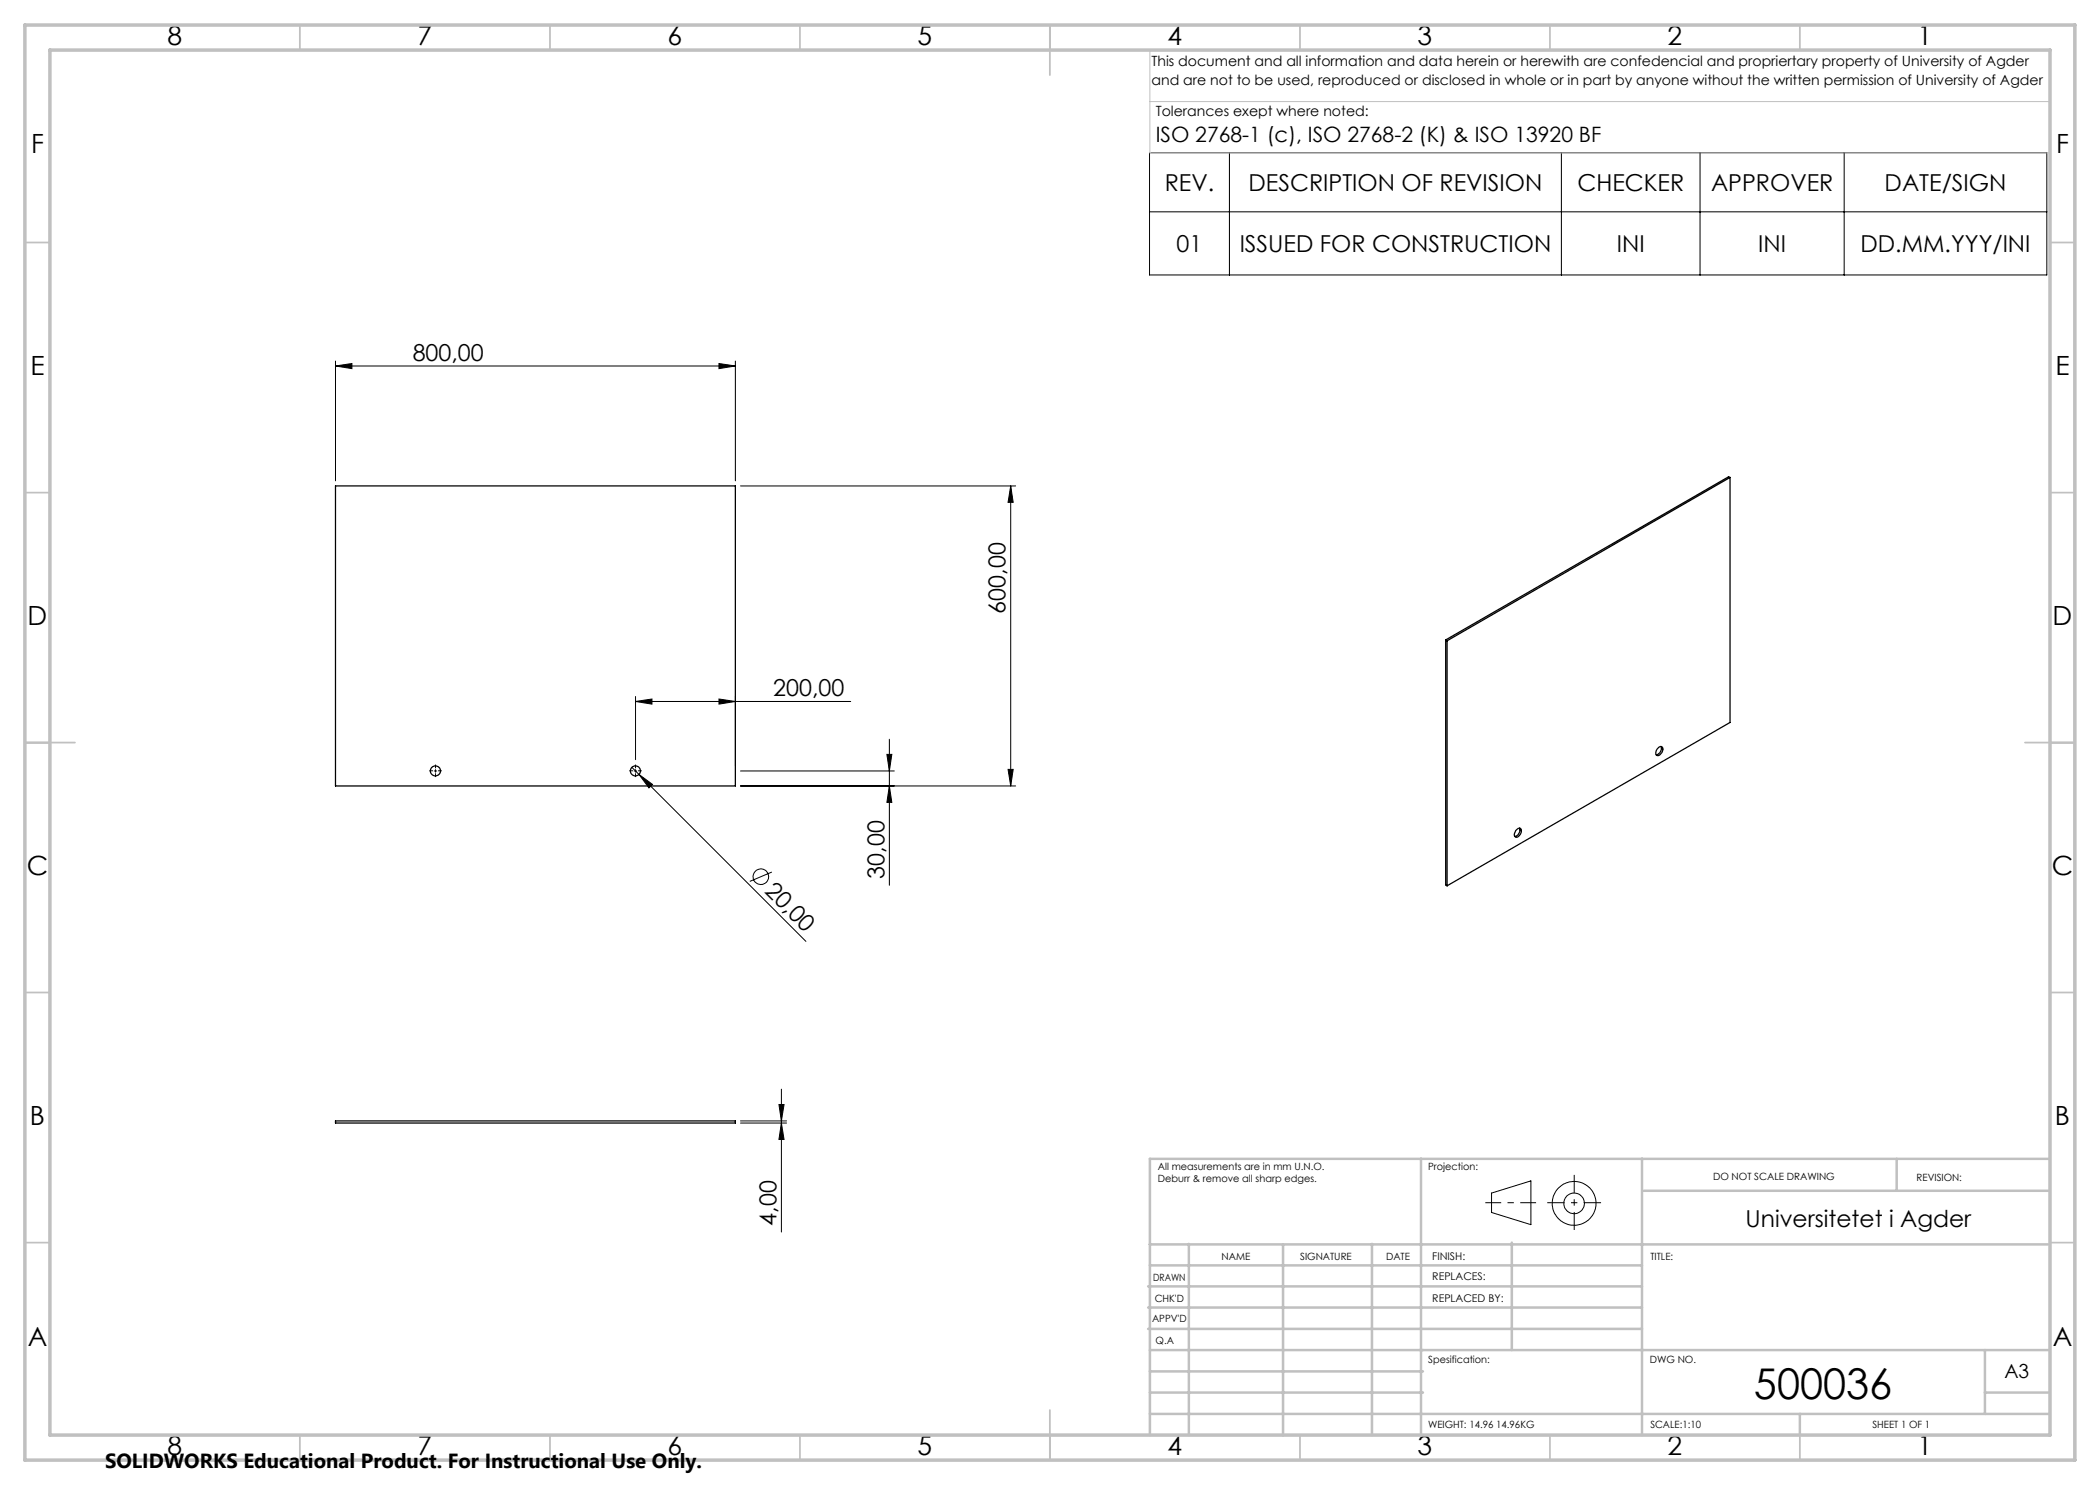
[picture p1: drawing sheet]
<svg xmlns="http://www.w3.org/2000/svg" width="420mm" height="297mm" viewBox="0 0 420 297" stroke-linecap="round" stroke-linejoin="round" font-family="sans-serif">
<g fill="none" stroke="#000" stroke-width=".25">
<path d="M67.1 97.2h80v60h-80zM346 95.5l-56.6 32.7M346 95.5v49l-56.6 32.7M346 95.5l-.3-.1-56.6 32.6M289.1 128l.3 .2M289.1 128v49l.3 .2M289.4 128.2v49M331.5 149.7a.56 .56 0 0 1 .8-.4 .56 .56 0 0 1 .2 .8v.2a.82 .82 0 0 1-1.3 .7 1.31 1.31 0 0 1 .3-1.3zM332.2 149.3a1.3 1.3 0 0 1-.9 1.7M303.4 165.9a.53 .53 0 0 1 .7-.2 .53 .53 0 0 1 .1 .8 .99 .99 0 0 1-1.2 .9 1.11 1.11 0 0 1 .4-1.5zM303.9 165.6a1.3 1.3 0 0 1-.9 1.7M67.1 224.2h80v.4h-80z"/>
<circle cx="87.1" cy="154.2" r="1"/>
<circle cx="127.1" cy="154.2" r="1"/>
</g>
<g fill="none" stroke="#000" stroke-width=".2">
<path d="M229.9 30.5h179.5v24.5h-179.5zM245.9 30.5v24.5M312.3 30.5v24.5M340 30.5v24.5M368.8 30.5v24.5M229.9 42.4h179.5M67.1 73.2l3.3-.5v1zM67.1 72.2v24M67.1 73.2h80M143.8 72.7l3.3 .5-3.3 .5zM147.1 72.2v24M148.1 97.2h55"/>
<path d="M202.1 97.2v60M202.1 97.2l.5 3.3h-1zM127.1 139.3v12.6M143.8 139.8l3.3 .5-3.3 .5zM147.1 139.3v13.9M86.9 154.2h.4M87.1 153.9v.5M126.4 153.5l34.8 34.8M126.8 154.2h.6M127.1 153.9v.5M127.1 140.3l3.3-.5v1zM127.1 140.3h43"/>
<path d="M127.8 154.9l2.7 2-.7 .7zM148.1 157.2h55M148.1 154.2h30.8M177.4 150.9h1l-.5 3.3zM177.9 147.8v29.3M177.9 157.2l.5 3.3h-1zM201.6 153.9h1l-.5 3.3zM154.4 174.4l-4.4 1.9M156.3 217.8v28.6M148.1 224.6h9.2M148.1 224.2h9.2M155.8 220.9h1l-.5 3.3z"/>
<path d="M156.3 224.6l.5 3.3h-1zM298.3 238.6l7.9-2.4v8.7l-7.9-2.4z"/>
<circle cx="152.2" cy="175.3" r="1.57"/>
<circle cx="314.8" cy="240.7" r="2.07"/>
<circle cx="314.8" cy="240.7" r="4.4"/>
</g>
<path d="M86.6 154.2h-.7M87.1 153.7v-.8M87.1 154.7v.7M87.6 154.2h.8M126.6 154.2h-.7M127.1 153.7v-.8M127.1 154.7v.7M127.6 154.2h.8" fill="none" stroke="#000" stroke-width=".2" stroke-dasharray="15.2 1.3 1.3 1.3" stroke-linecap="butt"/>
<path d="M297.1 240.5h10.1" fill="none" stroke="#000" stroke-width=".2" stroke-dasharray="15.2 1.3 1.3 1.3" stroke-dashoffset="12.1" stroke-linecap="butt"/>
<path d="M314.8 235v11" fill="none" stroke="#000" stroke-width=".2" stroke-dasharray="15.2 1.3 1.3 1.3" stroke-dashoffset="11.6" stroke-linecap="butt"/>
<path d="M309.5 240.5h10.7" fill="none" stroke="#000" stroke-width=".2" stroke-dasharray="15.2 1.3 1.3 1.3" stroke-dashoffset="11.8" stroke-linecap="butt"/>
<path d="M230 10v20.6h180M230.5 10h179.5v33M230 20.3h180" fill="none" stroke="#c0c0c0" stroke-width=".2"/>
<g fill="none" stroke="#c0c0c0" stroke-width=".35">
<path d="M60 5v5M110 5v5M160 5v5M210 5v10M260 5v5M310 5v5M360 5v5M5 48.5h5M410 48.5h5M5 98.5h5M410 98.5h5M5 148.5h10"/>
<path d="M405 148.5h10M5 198.5h5M410 198.5h5M5 248.5h5M410 248.5h5M60 287v5M110 287v5M160 287v5M210 282v10M260 287v5M310 287v5M360 287v5"/>
</g>
<g fill="none" stroke="#c0c0c0" stroke-width=".5">
<path d="M284.2 231.8v55.2M328.4 231.8v55.2M328.8 238.2h81.2M379.3 231.8v6.4M410 231.8h-180v55.2M229.6 257.3h98.8M230 248.9h179.6M230 253.1h98.4M237.8 248.8v38.2M256.6 248.9v38.2M274.4 248.8v38.2M302.4 248.5v21.5"/>
<path d="M229.6 265.8h98.8M229.6 261.5h98.8M230 278.5h54.6M230 274.3h54.6M230 270h180M397 278.5h13M397 270v12.8M230 282.8h180M360 282.8v4.2"/>
</g>
<path d="M5 5h410v287h-410zM10 10h400v277h-400z" fill="none" stroke="#c0c0c0" stroke-width=".7"/>
<g fill="#000">
<path d="M127.8 154.9l2.7 2-.7 .7z"/>
<path d="M143.8 72.7l3.3 .5-3.3 .5zM67.1 73.2l3.3-.5v1z"/>
<path d="M143.8 139.8l3.3 .5-3.3 .5zM127.1 140.3l3.3-.5v1z"/>
<path d="M201.6 153.9h1l-.5 3.3zM202.1 97.2l.5 3.3h-1zM177.9 157.2l.5 3.3h-1zM177.4 150.9h1l-.5 3.3zM156.3 224.6l.5 3.3h-1zM155.8 220.9h1l-.5 3.3z"/>
</g>
<text font-size="8.5" x="350.8" y="279.7">500036</text>
<g font-size="5.3">
<text x="33.5" y="8.9">8</text>
<text x="83.5" y="8.9">7</text>
<text x="133.5" y="8.9">6</text>
<text x="183.5" y="8.9">5</text>
<text x="233.5" y="8.9">4</text>
<text x="283.5" y="8.9">3</text>
<text x="333.5" y="8.9">2</text>
<text x="383.5" y="8.9">1</text>
<text x="6.2" y="30.7">F</text>
<text x="411.2" y="30.7">F</text>
<text x="6.1" y="74.9">E</text>
<text x="411.1" y="74.9">E</text>
<text x="5.5" y="124.9">D</text>
<text x="410.5" y="124.9">D</text>
<text x="5.3" y="174.9">C</text>
<text x="410.3" y="174.9">C</text>
<text x="6" y="224.9">B</text>
<text x="411" y="224.9">B</text>
<text x="5.5" y="269.2">A</text>
<text x="410.5" y="269.2">A</text>
<text x="33.5" y="290.9">8</text>
<text x="83.5" y="290.9">7</text>
<text x="133.5" y="290.9">6</text>
<text x="183.5" y="290.9">5</text>
<text x="233.5" y="290.9">4</text>
<text x="283.5" y="290.9">3</text>
<text x="333.5" y="290.9">2</text>
<text x="383.5" y="290.9">1</text>
</g>
<g font-size="4.7">
<text x="233" y="38.1">REV.</text>
<text x="249.7" y="38.1">DESCRIPTION OF REVISION</text>
<text x="315.5" y="38.1">CHECKER</text>
<text x="342.2" y="38.1">APPROVER</text>
<text x="376.9" y="38.1">DATE/SIGN</text>
<text x="235.3" y="50.3">01</text>
<text x="247.9" y="50.3">ISSUED FOR CONSTRUCTION</text>
<text x="323.4" y="50.3">INI</text>
<text x="351.7" y="50.3">INI</text>
<text x="372.1" y="50.3">DD.MM.YYY/INI</text>
<text x="82.5" y="72.2">800,00</text>
<text x="201.1" y="122.7" transform="rotate(-90 201.1 122.7)">600,00</text>
<text x="154.7" y="139.3">200,00</text>
<text x="152.8" y="178.4" transform="rotate(45 152.8 178.4)">20,00</text>
<text x="176.9" y="175.7" transform="rotate(-90 176.9 175.7)">30,00</text>
<text x="155.3" y="245.1" transform="rotate(-90 155.3 245.1)">4,00</text>
<text x="349.1" y="245.3">Universitetet i Agder</text>
</g>
<text font-size="4.2" x="231.1" y="28.5">ISO 2768-1 (c), ISO 2768-2 (K) &amp; ISO 13920 BF</text>
<text font-size="4.1" x="21" y="293.7">SOLIDWORKS Educational Product. For Instructional Use Only.</text>
<text font-size="3.9" x="400.9" y="275.5">A3</text>
<g font-size="2.8">
<text x="230.3" y="13.1">This document and all information and data herein or herewith are confedencial and propriertary property of University of Agder</text>
<text x="230.3" y="16.9">and are not to be used, reproduced or disclosed in whole or in part by anyone without the written permission of University of Agder</text>
<text x="231.1" y="23.1">Tolerances exept where noted:</text>
</g>
<g font-size="2.1">
<text x="286.4" y="251.9">FINISH:</text>
<text x="286.5" y="256">REPLACES:</text>
<text x="286.5" y="260.4">REPLACED BY:</text>
</g>
<g font-size="2">
<text x="231.6" y="234">All measurements are in mm U.N.O.</text>
<text x="285.6" y="234">Projection:</text>
<text x="231.6" y="236.5">Deburr &amp; remove all sharp edges.</text>
<text x="342.6" y="236">DO NOT SCALE DRAWING</text>
<text x="383.3" y="236.2">REVISION:</text>
<text x="244.3" y="252">NAME</text>
<text x="260" y="251.9">SIGNATURE</text>
<text x="277.2" y="251.9">DATE</text>
<text x="330.1" y="251.9">TITLE:</text>
<text x="230.6" y="256.1">DRAWN</text>
<text x="230.9" y="260.3">CHK'D</text>
<text x="230.4" y="264.4">APPV'D</text>
<text x="231.1" y="268.8">Q.A</text>
<text x="285.6" y="272.5">Spesification:</text>
<text x="330" y="272.5">DWG NO.</text>
<text x="285.6" y="285.5">WEIGHT: 14.96 14.96KG</text>
<text x="330.1" y="285.6">SCALE:1:10</text>
<text x="374.5" y="285.6">SHEET 1 OF 1</text>
</g>
</svg>
